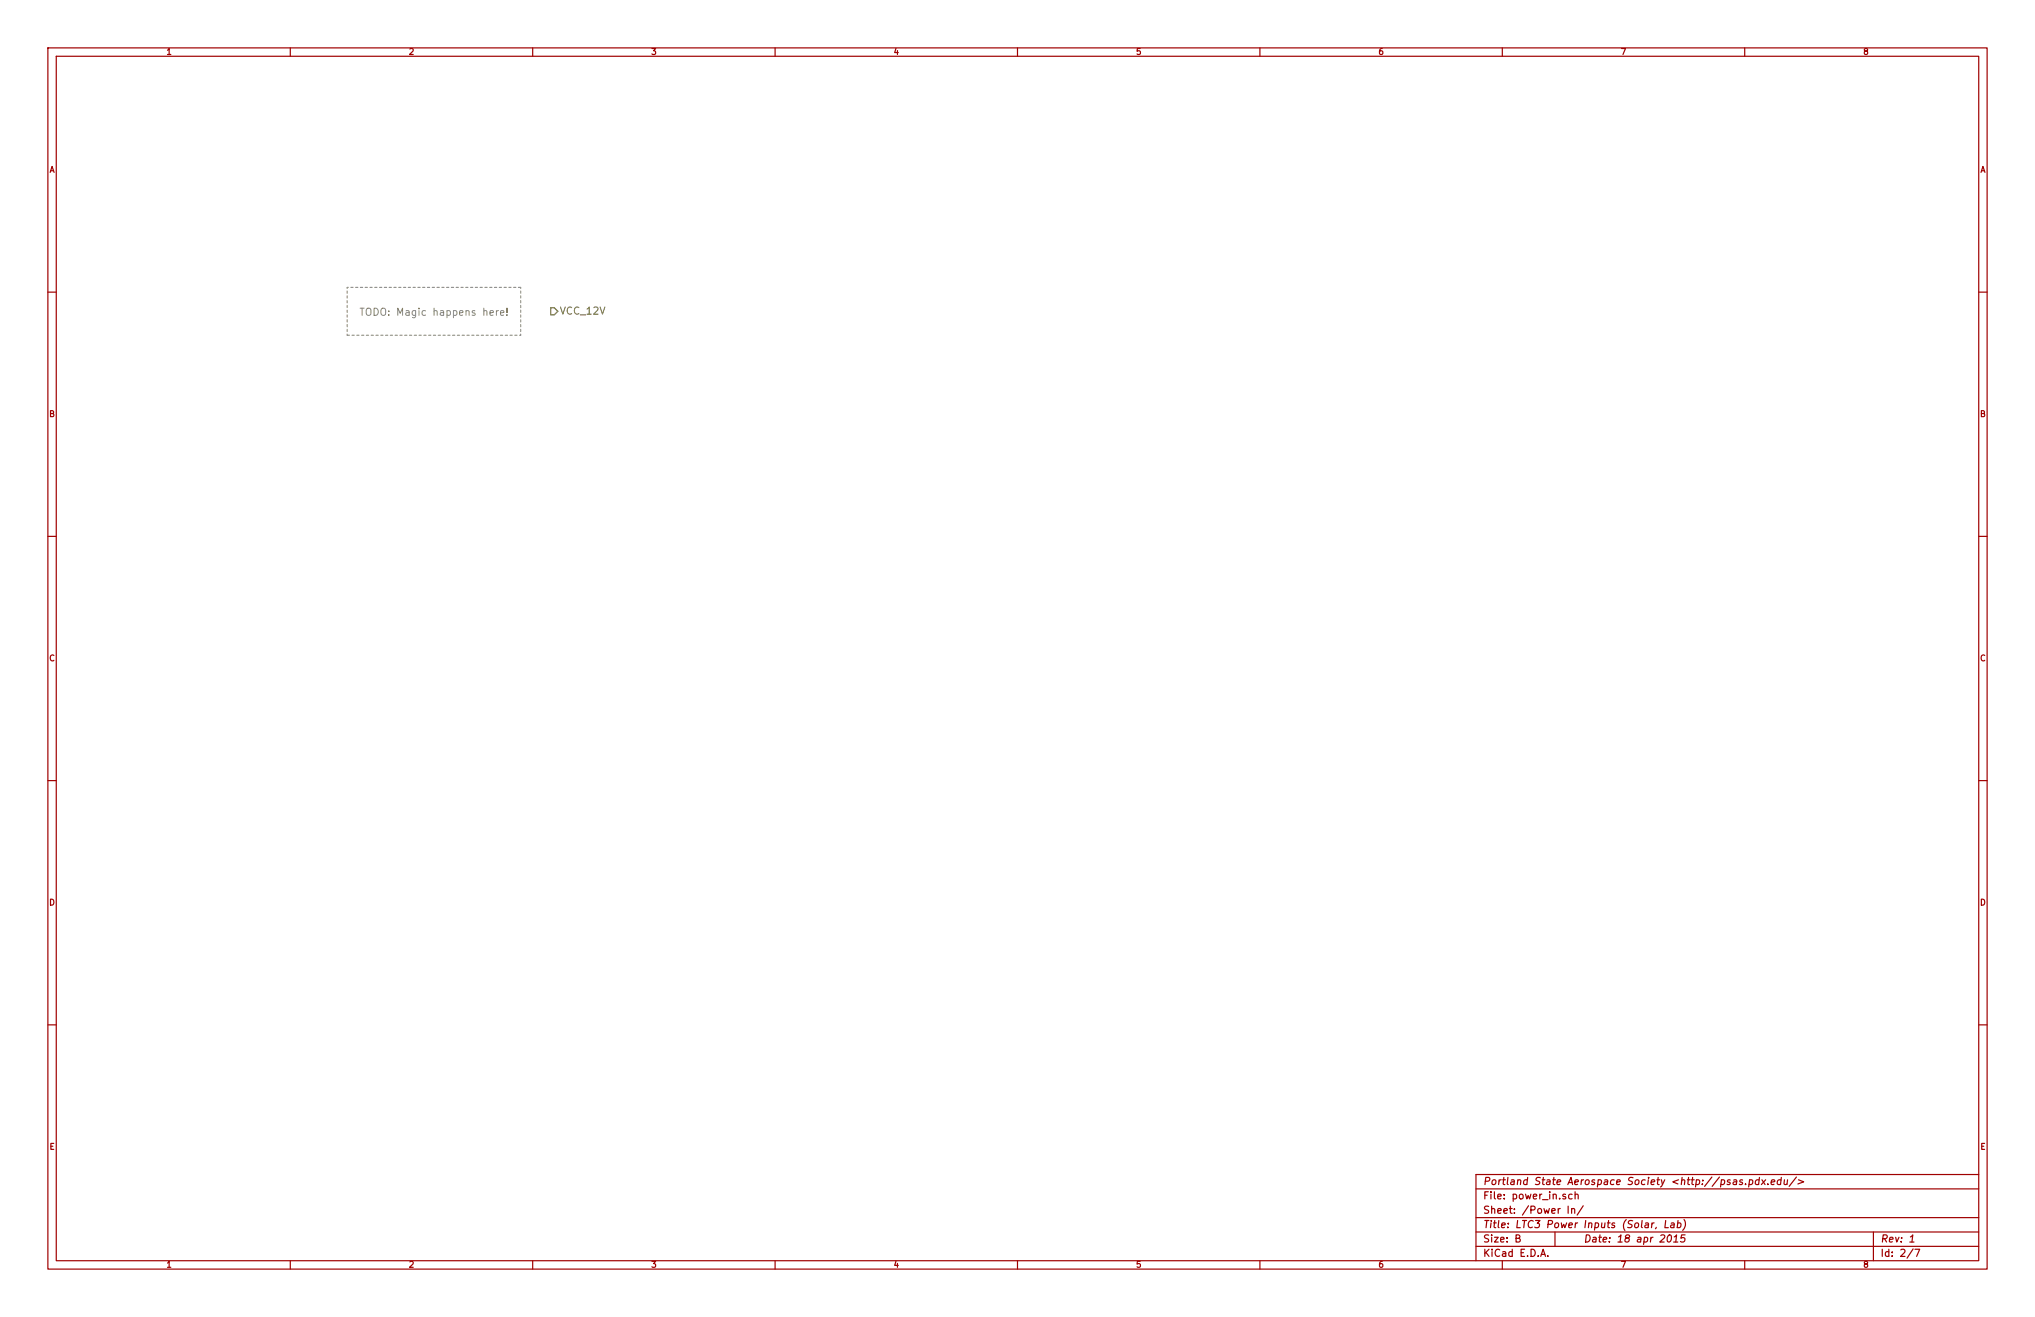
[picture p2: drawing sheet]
<svg xmlns="http://www.w3.org/2000/svg" width="432mm" height="279mm" viewBox="0 0 432 279" stroke-linecap="round" stroke-linejoin="round" font-family="sans-serif">
<g fill="none" stroke="#a00000" stroke-width=".25">
<path d="M10.2 10.2h411.4v259h-411.4zM11.9 11.9h408v255.6h-408zM61.6 10.2v1.7M113 10.2v1.7M164.5 10.2v1.7M215.9 10.2v1.7M267.3 10.2v1.7M318.8 10.2v1.7M370.2 10.2v1.7M10.2 62h1.7M419.9 62h1.7M10.2 113.8h1.7"/>
<path d="M419.9 113.8h1.7M10.2 165.6h1.7M419.9 165.6h1.7M10.2 217.4h1.7M419.9 217.4h1.7M313.2 252.2h106.7M313.2 258.3h106.7M332.7 255.9v1.5M333.5 256.5h.1a.36 .36 0 0 1 .5 .1v.8M333.5 256.4v1M333.6 253.4l-.5-.1-.3 .3 .1 .6 .2 .2 .5-.1M334.2 253.5l.1-.1a.36 .36 0 0 1 .6 .2v.8"/>
<path d="M334.2 252.8v1.6M335.9 255.8l-1.3 2M350.5 259.4l-.1 1.1M351 259.4l-.5 .3M353.4 258.9l-.1 1.6h.7M354.6 259.5h.6v1M355.2 259.8l-.6 .1-.1 .3 .2 .3 .5-.1M356 259.5l.4-.1 .2 .2v.6l-.3 .3-.4-.1M356.1 258.9l-.2 1.6M357.3 258.7a1.78 1.78 0 0 1-.3 2.3M369.7 250.4l-.3-.1-.3 .3 .6 .3v.2l-.2 .2-.4-.1M370.4 251.2v.1"/>
<path d="M371.2 250.4l.5-.1 .2 .3-.1 .6-.2 .1-.5-.1M371.2 250.3l-.2 1.5M373.3 250.4l-.5-.1-.3 .3v.6l.2 .1 .5-.1M373.3 249.8l-.1 1.5M373.9 250.3l.6 1M374.6 250.3l-.9 1M375.1 251.2v.1M375.8 250.8l.8-.1-.1-.3h-.6l-.1 .7 .2 .2 .4-.1M377.9 250.4l-.4-.1-.4 .3v.6l.3 .1 .4-.1M378 249.8l-.2 1.5M378.6 250.3v.9l.3 .1 .3-.1M379.3 250.3l-.1 1"/>
<path d="M381.2 249.7l-1.6 2M381.6 250.3l1.1 .4-1.2 .5M419.9 249.2h-106.7v18.3M61.6 267.5v1.7M113 267.5v1.7M164.5 267.5v1.7M215.9 267.5v1.7M267.3 267.5v1.7M313.2 264.4h106.7M313.2 261.4h106.7M318.8 267.5v1.7M321.7 262.7l.7-.1 .1-.2-.1-.3-.7-.1v1.5h.6l.2-.1 .1-.4-.4-.3"/>
<path d="M326.9 266.5l.5-1.5 .5 1.5M327.1 266.1h.7M328.4 266.4v.1M329.9 261.4v3M351.4 260.4l-.1 .3M354 262.1l.2-.1a.78 .78 0 0 1 .6 .6 .78 .78 0 0 1-.4 .8l-.3 .1-.3-.3v-.6zM355.1 263.5h.9M355.2 262.4l.6-.4-.2 1.5M357.6 262h-.8l-.1 .7 .2-.1h.5l.1 .3-.1 .5-.3 .1-.5-.1M370.2 267.5v1.7M397.5 261.4v6.1M405.2 263.5h.9"/>
<path d="M405.4 262.4l.5-.4-.2 1.5M405.9 264.9l-1.3 2M406.3 265h1l-.6 1.5"/>
</g>
<path d="M116.8 65.3h.8l.8 .7-.8 .8h-.8z" fill="none" stroke="#808000" stroke-width=".25"/>
<path d="M76.4 65.4h.9M76.8 65.4v1.5M77.8 65.6a.5 .5 0 0 1 .6-.2 .5 .5 0 0 1 .3 .5v.8l-.3 .2a.53 .53 0 0 1-.7-.5zM107.6 66.8v.1M107.6 65.4v.9" fill="none" stroke="#808080" stroke-width=".21"/>
<path d="M73.7 61h36.8M73.7 71.1v-10.1M110.5 61v10.1M110.5 71.1h-36.8" fill="none" stroke="#808080" stroke-width=".21" stroke-dasharray=".5" stroke-dashoffset=".3"/>
<text font-size="2.1" fill="#808080" x="79.4" y="67.1">TODO: Magic happens here!</text>
<text font-size="2.1" fill="#808000" x="118.8" y="66.8">VCC_12V</text>
<g font-size="2.1" fill="#a00000">
<text x="314.7" y="251.5">Portland State Aerospace Society &lt;http://psas.pdx.edu/&gt;</text>
<text x="314.7" y="254.5">File: power_in.sch</text>
<text x="314.7" y="257.6">Sheet: /Power In/</text>
<text x="314.7" y="263.7">Size: B</text>
<text x="314.7" y="260.6">Title: LTC3 Power Inputs (Solar, Lab)</text>
<text x="336" y="263.7">Date: 18 apr 2015</text>
<text x="399" y="263.7">Rev: 1</text>
<text x="314.7" y="266.7">KiCad E.D.A.</text>
<text x="399" y="266.7">Id: 2/7</text>
</g>
<g font-size="1.8" fill="#a00000">
<text x="35.4" y="11.7">1</text>
<text x="86.8" y="11.7">2</text>
<text x="138.3" y="11.7">3</text>
<text x="189.7" y="11.7">4</text>
<text x="241.1" y="11.7">5</text>
<text x="292.6" y="11.7">6</text>
<text x="344" y="11.7">7</text>
<text x="395.5" y="11.7">8</text>
<text x="10.4" y="36.7">A</text>
<text x="420.1" y="36.7">A</text>
<text x="10.4" y="88.5">B</text>
<text x="420.1" y="88.5">B</text>
<text x="10.4" y="140.3">C</text>
<text x="420.1" y="140.3">C</text>
<text x="10.4" y="192.2">D</text>
<text x="420.1" y="192.2">D</text>
<text x="10.5" y="244">E</text>
<text x="420.2" y="244">E</text>
<text x="35.4" y="269">1</text>
<text x="86.8" y="269">2</text>
<text x="138.3" y="269">3</text>
<text x="189.7" y="269">4</text>
<text x="241.1" y="269">5</text>
<text x="292.6" y="269">6</text>
<text x="344" y="269">7</text>
<text x="395.5" y="269">8</text>
</g>
</svg>
